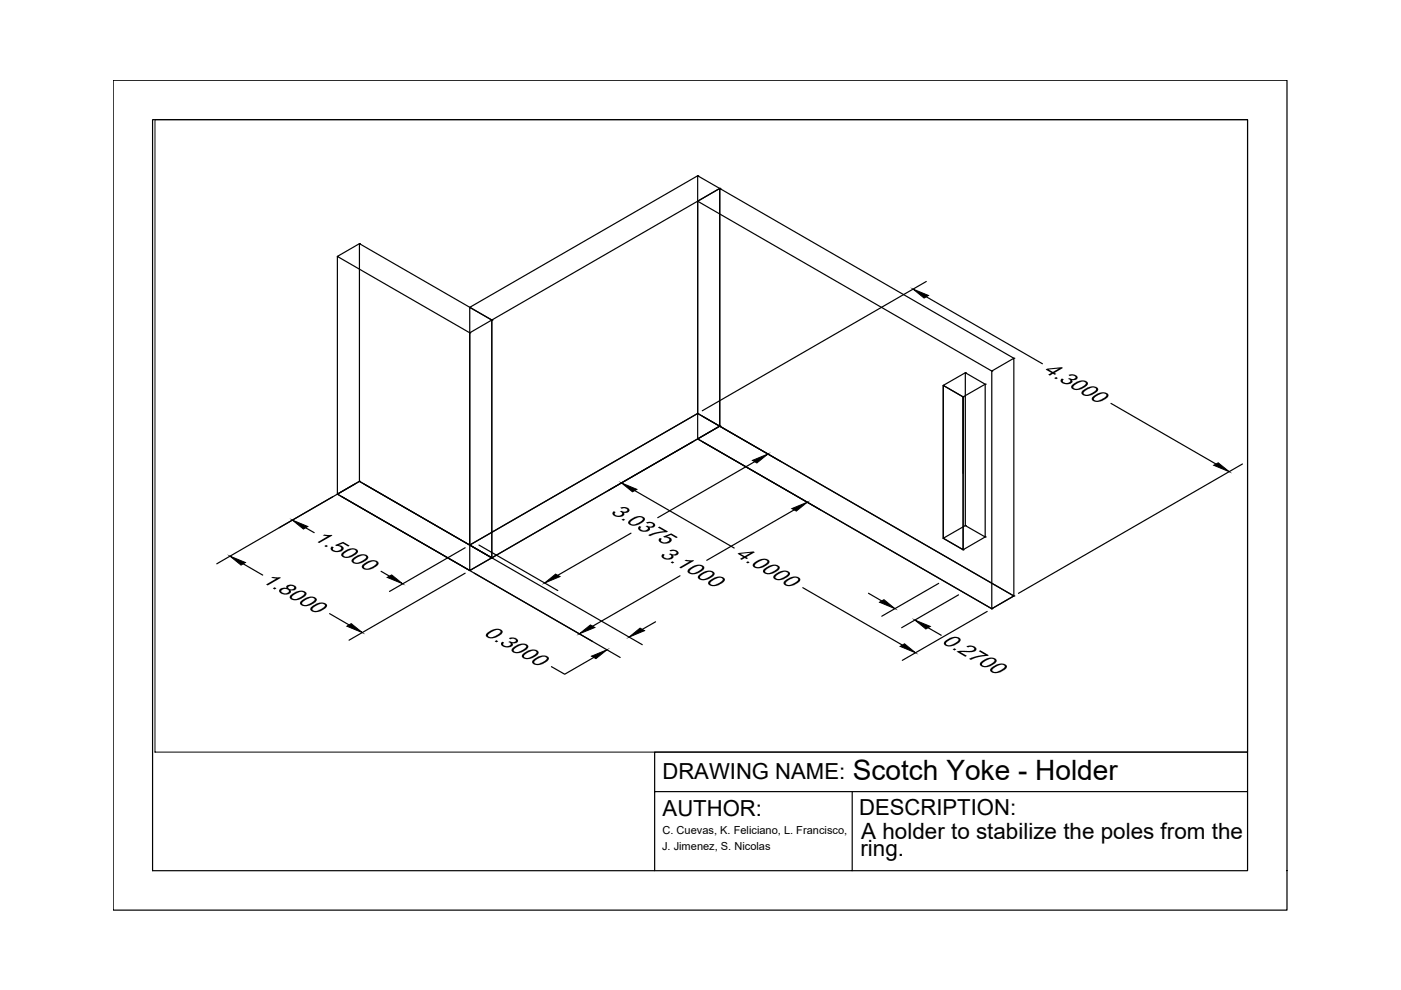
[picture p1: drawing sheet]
<svg xmlns="http://www.w3.org/2000/svg" width="297mm" height="210mm" viewBox="0 0 297 210" stroke-linecap="round" stroke-linejoin="round" font-family="sans-serif">
<!-- layer: 0 -->
<g fill="none" stroke="#000" stroke-width=".25">
<path d="M24 17h248.9v176h-248.9zM147.9 37.3h.1M147.9 37.3l-48.3 27.9M152.6 40l-4.7-2.7v50.4l4.7 2.7M152.6 40h.1M152.6 40l-4.7 2.7v50.4l4.7-2.7M71.5 54.4h.1M71.5 54.4l28.1 16.2M76.2 51.7l-4.7 2.7v50.4l4.7-2.7M76.2 51.7h.1M147.9 42.7h.1M147.9 42.7l62.4 36"/>
<path d="M196.4 59.7l-47.5 27.4M99.6 70.6l4.7-2.7v50.4l-4.7 2.7zM99.6 70.6h.1M99.6 65.2l4.7 2.7v50.4l-4.7-2.7zM99.6 65.2h.1M104.3 67.9l-28.1-16.2v50.4l28.1 16.2M104.3 67.9h.1M104.3 67.9l48.3-27.9v50.4l-48.3 27.9M196.4 62.9l24.6 14.2M204.7 79l4.2 2.5v32.3l-4.2-2.4zM204.7 79h.1M204.7 79l-4.7 2.7"/>
<path d="M210.3 78.7l4.7-2.7v50.4l-4.7 2.7zM210.3 78.7h.1M215 76l-62.4-36v50.4l62.4 36M215 76h.1M146.9 93.6l-17.9 10.4M147.9 87.7h.1M147.9 93.1h.1M147.9 87.7l-48.3 27.9M147.9 93.1l62.4 36M148.9 88.2l16.7 9.7M152.6 90.4l62.4 36-4.7 2.7-62.4-36M152.6 90.4h.1"/>
<path d="M160 97.9l-20.5 11.9M200 81.7l4.2 2.5v32.4l-4.2-2.5zM200 81.7h.1M204.2 84.2h.1M204.2 84.2v16.2M208.9 81.5h.1M208.9 81.5l-4.7 2.7M235.5 85.5l22.3 12.9M263.4 98.4l-47.5 27.4M51.6 119.5l4.1 2.4M64.8 111.9l1.8 1M70.6 105.3l-24.6 14.2"/>
<path d="M71.5 104.8l4.7-2.7 28.1 16.2-4.7 2.7zM71.5 104.8h.1M71.5 104.8l60 34.6M75.2 102.6l-16 9.3M76.2 102.1h.1M77.2 102.6l59 34.1M98.6 116.1l-16 9.3M99.6 115.6l48.3-27.9 4.7 2.7-48.3 27.9M99.6 115.6h.1M101.5 115.6l16.8 9.6M104.3 118.3h.1M133.8 113l-15.5 9"/>
<path d="M134.6 104l21.1 12.2M168.4 108.1l-18.6 10.7M200 114.1h.1M204.2 116.6h.1M204.7 111.4h.1M204.7 111.4l-4.7 2.7M208.9 113.8h.1M208.9 113.8l-4.7 2.8M69.9 130.1l4.1 2.4M98.6 121.5l-24.6 14.2M99.6 121h.1M125.9 139.4l-6.2 3.6-2.8-1.7"/>
<path d="M139 131.8l-2.8 1.6M144.2 122.1l-18.5 10.7M170.2 124.6l21.1 12.2M184.1 125.8l2.9 1.6M196.8 133.1l2.8 1.6M199 123.7l-12 7M203.2 126.1l-12 7M209.3 129.6l-18 10.4M210.3 129.1h.1M215 126.4h.1M264.5 159.5v-134.1h-232.2v159.2h106.5v-16.8h125.7v-8.3h-125.7v8.3M180.7 167.8v16.8h-41.9"/>
<path d="M264.5 167.8v16.8h-83.8"/>
</g>
<g fill="#000" stroke="#000" stroke-width=".21">
<path d="M193.6 61.3l3.3 1.3-1 .6zM159.5 97.6l3.3-1.3-2.3 1.9zM257.3 98.7l1-.6 2.3 1.9zM48.8 117.9l3.2 1.4-.9 .5zM62 110.3l3.3 1.3-1 .6zM131.8 102.4l3.2 1.4-.9 .5zM167.9 107.8l3.3-1.3-2.4 1.9zM73.5 132.8l1-.6 2.3 1.9zM82.1 122.4l.9-.5 2.4 1.9zM115.5 123.6l2.3-1.9 .9 .6zM122.8 134.4l2.4-1.9 .9 .5zM125.4 139.1l3.3-1.3-2.3 1.9z"/>
<path d="M133.4 135.1l2.3-1.9 .9 .5zM186.5 127.7l.9-.6 2.3 1.9zM190.8 137l1-.5 2.3 1.9zM194 131.5l3.2 1.3-.9 .6z"/>
</g>
<path d="M32.9 25.4h231.6v134.1h-231.6z" fill="none" stroke="#000" stroke-width=".21"/>
<text font-size="5.9" x="180.8" y="165.4">Scotch Yoke - Holder</text>
<g font-size="5.1">
<text x="221" y="78.7" transform="rotate(30 221 78.7)">4.3000</text>
<text x="129.2" y="108.7" transform="rotate(30 129.2 108.7)">3.0375</text>
<text x="66.2" y="114.3" transform="rotate(30 66.2 114.3)">1.5000</text>
<text x="139.6" y="117.8" transform="rotate(30 139.6 117.8)">3.1000</text>
<text x="155.6" y="117.8" transform="rotate(30 155.6 117.8)">4.0000</text>
<text x="55.3" y="123.3" transform="rotate(30 55.3 123.3)">1.8000</text>
<text x="102.3" y="134.5" transform="rotate(30 102.3 134.5)">0.3000</text>
<text x="199.4" y="136.2" transform="rotate(30 199.4 136.2)">0.2700</text>
</g>
<g font-size="4.8">
<text x="182.6" y="177.9">A holder to stabilize the poles from the</text>
<text x="182.4" y="181.5">ring.</text>
</g>
<g font-size="4.7">
<text x="140.4" y="165.1">DRAWING NAME:</text>
<text x="140.5" y="173.1">AUTHOR:</text>
<text x="182.1" y="172.7">DESCRIPTION:</text>
</g>
<g font-size="2.3">
<text x="140.5" y="176.9">C. Cuevas, K. Feliciano, L. Francisco,</text>
<text x="140.4" y="180.1">J. Jimenez, S. Nicolas</text>
</g>
</svg>
